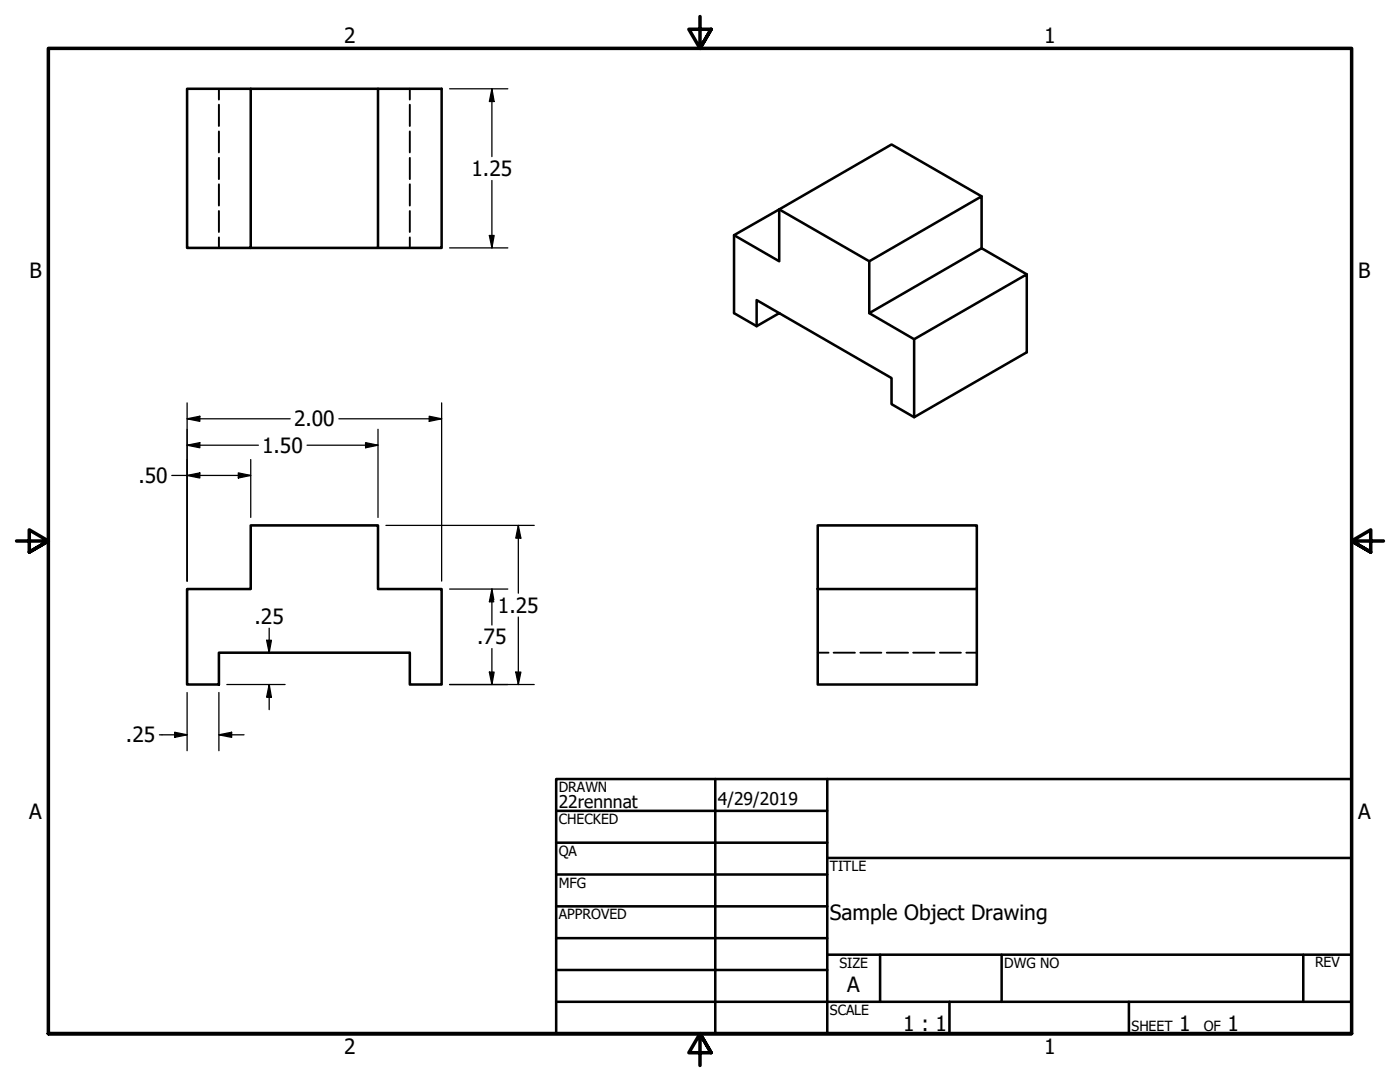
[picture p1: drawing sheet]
<svg xmlns="http://www.w3.org/2000/svg" width="279mm" height="216mm" viewBox="0 0 279 216" stroke-linecap="round" stroke-linejoin="round" font-family="sans-serif">
<!-- layer: Visible (ANSI) -->
<path d="M37.3 17.7h12.7v31.8h-12.7zM50 17.7h25.4M195.9 39.2l-18-10.4-22.4 13v10.3l-9-5.2M50 49.5h25.4v-31.8h12.7v31.8h-12.7M173.5 52.1v10.4l22.4-13 9 5.2M195.9 49.5v-10.3l-22.4 12.9-18-10.3-9 5.1v15.6l4.5 2.6M155.5 62.5l-4.5 2.6v-5.2l26.9 15.5v5.2l4.5 2.6M173.5 62.5l8.9 5.2 22.5-13v15.6l-22.5 12.9v-15.5M37.3 117.5h12.7v-12.7h25.4v12.7h12.7v19.1h-6.3v-6.4h-38.1v6.4h-6.4zM163.2 104.8h31.7v12.7h-31.7zM163.2 117.5v19.1h31.7v-19.1" fill="none" stroke="#000" stroke-width=".51"/>
<!-- layer: Hidden (ANSI) -->
<g fill="none" stroke="#000" stroke-width=".38">
<path d="M43.7 17.7v2.2M81.8 17.7v2.2M43.7 20.9v4.2M43.7 26.2v4.2M43.7 31.5v4.3M43.7 36.8v4.2M81.8 20.9v4.2M81.8 26.2v4.2M81.8 31.5v4.3M81.8 36.8v4.2M43.7 42.1v4.2M43.7 47.4v2.1"/>
<path d="M81.8 42.1v4.2M81.8 47.4v2.1M163.2 130.2h2.2M166.4 130.2h4.2M171.7 130.2h4.2M177 130.2h4.2M182.2 130.2h4.3M187.6 130.2h4.2M192.8 130.2h2.1"/>
</g>
<!-- layer: Border (ANSI) -->
<path d="M139.7 3.3v6.4l-2.2-3.9h4.4l-2.2 3.9 2.2-3.9M3.3 107.9h6.4l-3.9-2.2v4.5l3.9-2.3-3.9 2.3M276.1 107.9h-6.4l3.9-2.2v4.5l-3.9-2.3 3.9 2.3M9.7 206.2v-196.5h260v196.5h-260h260M141.9 210.1l-2.2-3.9 2.2 3.9h-4.4l2.2-3.9v6.4" fill="none" stroke="#000" stroke-width=".7"/>
<!-- layer: Title (ANSI) -->
<g fill="none" stroke="#000" stroke-width=".51">
<path d="M111 155.4h158.7v50.8h-158.7zM142.7 155.4v50.8M165.1 155.4v50.8M111 161.8h54.1M111 168.1h54.1M111 174.5h54.1M165.1 171.2h104.6M111 180.8h54.1M111 187.2h54.1M111 193.5h54.1M111 199.9h158.7M165.1 190.5h104.6"/>
<path d="M175.6 190.5v9.4M189.5 199.9v6.3M199.9 190.5v9.4M225.3 199.9v6.3M260.1 190.5v9.4"/>
</g>
<!-- layer: Dimension (ANSI) -->
<g fill="none" stroke="#000" stroke-width=".25">
<path d="M89.7 17.7h11.6M98.2 17.7l.4 2.6h-.9zM98.2 17.7v13.5M98.2 36v13.5M89.7 49.5h11.6M97.7 47h.9l-.4 2.5zM34.3 94.9h15.7M37.3 94.9l2.6-.5v1zM37.3 88.8l2.6-.5v1zM37.3 83.6l2.6-.5v1zM37.3 80.4v35.6M37.3 88.8h14.3"/>
<path d="M37.3 83.6h20.6M47.6 94.4l2.4 .5-2.4 .5zM50 91.7v11.6M61.3 88.8h14.1M67.6 83.6h20.5M73 88.3l2.4 .5-2.4 .5zM75.4 85.7v17.6M85.7 83.1l2.4 .5-2.4 .5zM88.1 80.4v35.6M77 104.8h29.6M89.7 117.5h11.6M98.2 117.5v7.2"/>
<path d="M98.2 117.5l-.5 2.6h.9M98.2 117.5l.4 2.2M103.4 104.8l.5 2.6h-1zM103.4 104.8v13.6M37.3 138.2v11.6M43.7 138.2v11.6M45.3 136.6h11.6M53.2 127.8h1l-.5 2.4zM53.7 136.6l.5 2.5h-1zM53.7 125.3v4.9M53.7 136.6v5M89.7 136.6h16.9"/>
<path d="M97.7 134.1h.9l-.4 2.5zM98.2 129.4v7.2M102.9 134.1h1l-.5 2.5zM103.4 123.1v13.5M31.8 146.6h5.5M34.9 146.1l2.4 .5-2.4 .5zM43.7 146.6l2.5-.5v1zM43.7 146.6h5"/>
</g>
<g fill="#000">
<path d="M98.2 17.7l.4 2.6h-.9z" fill-rule="evenodd"/>
<path d="M97.7 47h.9l-.4 2.5z" fill-rule="evenodd"/>
<path d="M37.3 94.9l2.6-.5v1z" fill-rule="evenodd"/>
<path d="M37.3 88.8l2.6-.5v1z" fill-rule="evenodd"/>
<path d="M37.3 83.6l2.6-.5v1z" fill-rule="evenodd"/>
<path d="M47.6 94.4l2.4 .5-2.4 .5z" fill-rule="evenodd"/>
<path d="M73 88.3l2.4 .5-2.4 .5z" fill-rule="evenodd"/>
<path d="M85.7 83.1l2.4 .5-2.4 .5z" fill-rule="evenodd"/>
<path d="M103.4 104.8l.5 2.6h-1z" fill-rule="evenodd"/>
<path d="M53.2 127.8h1l-.5 2.4z" fill-rule="evenodd"/>
<path d="M53.7 136.6l.5 2.5h-1z" fill-rule="evenodd"/>
<path d="M97.7 134.1h.9l-.4 2.5z" fill-rule="evenodd"/>
<path d="M98.2 117.5l.4 2.6h-.9z" fill-rule="evenodd"/>
<path d="M102.9 134.1h1l-.5 2.5z" fill-rule="evenodd"/>
<path d="M34.9 146.1l2.4 .5-2.4 .5z" fill-rule="evenodd"/>
<path d="M43.7 146.6l2.5-.5v1z" fill-rule="evenodd"/>
</g>
<g font-size="4.2">
<text x="68.7" y="8.6">2</text>
<text x="208.4" y="8.6">1</text>
<text x="94.1" y="35.1">1.25</text>
<text x="5.9" y="55.5">B</text>
<text x="271.1" y="55.5">B</text>
<text x="58.7" y="85.1">2.00</text>
<text x="52.3" y="90.4">1.50</text>
<text x="27.6" y="96.4">.50</text>
<text x="50.8" y="124.5">.25</text>
<text x="99.4" y="122.2">1.25</text>
<text x="95.2" y="128.6">.75</text>
<text x="25.1" y="148.1">.25</text>
<text x="5.8" y="163.4">A</text>
<text x="271" y="163.4">A</text>
<text x="165.6" y="183.5">Sample Object Drawing</text>
<text x="169.1" y="198">A</text>
<text x="180.3" y="205.7">1 : 1</text>
<text x="235.3" y="205.7">1</text>
<text x="245" y="205.7">1</text>
<text x="68.7" y="210.3">2</text>
<text x="208.4" y="210.3">1</text>
</g>
<g font-size="3.5">
<text x="111.5" y="161.2">22rennnat</text>
<text x="143.3" y="160.7">4/29/2019</text>
</g>
<g font-size="2.8">
<text x="111.5" y="158">DRAWN</text>
<text x="111.5" y="164.4">CHECKED</text>
<text x="111.5" y="170.8">QA</text>
<text x="165.6" y="173.7">TITLE</text>
<text x="111.5" y="177.1">MFG</text>
<text x="111.5" y="183.5">APPROVED</text>
<text x="167.5" y="193.1">SIZE</text>
<text x="200.4" y="193.1">DWG NO</text>
<text x="262.4" y="193">REV</text>
<text x="165.6" y="202.5">SCALE</text>
<text x="225.8" y="205.7">SHEET</text>
<text x="240.2" y="205.7">OF</text>
</g>
</svg>
